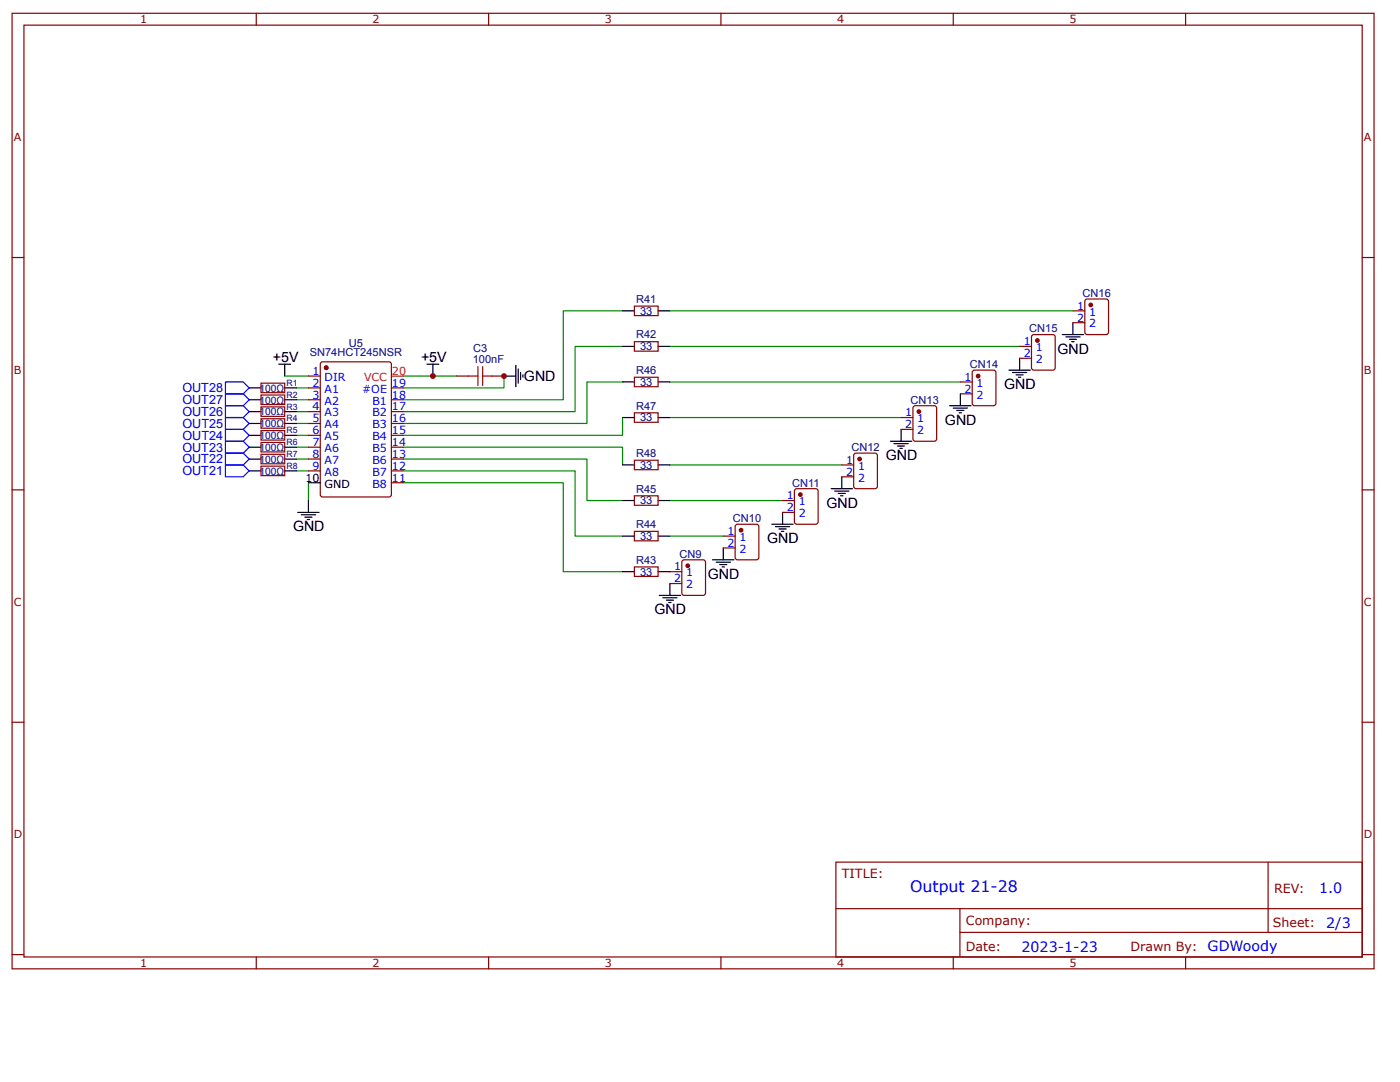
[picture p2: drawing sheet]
<svg xmlns="http://www.w3.org/2000/svg" width="279mm" height="216mm" viewBox="0 0 279 216" stroke-linecap="round" stroke-linejoin="round" font-family="sans-serif">
<g fill="none" stroke="#800" stroke-width=".24">
<path d="M2.4 2.7h271.8v190.6h-271.8zM4.8 5h267.1v186h-267.1zM51.1 2.7v2.3M97.5 2.7v2.3M143.9 2.7v2.3M190.2 2.7v2.3M236.6 2.7v2.3M2.4 51.4h2.4M271.9 51.4h2.3M91.1 75h2.4M98.2 75h2.4M2.4 97.7h2.4"/>
<path d="M271.9 97.7h2.3M136.3 111.8l4-.1 .4 .2 .1 6.4-.2 .4-4.1 .1-.4-.2v-6.4zM2.4 144.1h2.4M271.9 144.1h2.3M166.8 172h105.1v19h-105.1zM253.1 172v14M2.4 190.5h2.4M51.1 191v2.3M97.5 191v2.3M143.9 191v2.3M166.8 181.3h105M190.2 191v2.3"/>
<path d="M191.6 186h80.2M191.6 181.3v9.5M236.6 191v2.3M271.9 190.5h2.3"/>
</g>
<g fill="none" stroke="#080" stroke-width=".24">
<path d="M56.8 75h4.8M59.2 77.4h2.4M59.2 79.8h2.4M80.5 75h10.6M100.6 75v2.4h-20.1M124.2 62h-11.8v17.8h-31.9M124.2 69.1h-9.4v13h-34.3M124.2 76.2h-7.1v8.3h-36.6M133.7 62h80.4M133.7 69.1h69.8M133.7 76.2h58M59.2 82.1h2.4"/>
<path d="M59.2 84.5h2.4M59.2 86.9h2.4M59.2 89.2h2.4M59.2 91.6h2.4M59.2 94h2.4M61.6 96.3v3.6M80.5 89.2h43.7v3.6M80.5 91.6h36.6v8.3h7.1M80.5 94h34.3v13h9.4M80.5 96.3h31.9v17.8h11.8M124.2 83.3v3.6h-43.7M133.7 83.3h46.1"/>
<path d="M133.7 92.8h34.3M133.7 99.9h22.5M133.7 107h10.6"/>
</g>
<g fill="none" stroke="#000" stroke-width=".24">
<path d="M55.6 72.7h2.4M56.8 72.7v2.3M85.2 72.7h2.4M86.4 72.7v2.3M100.6 75h2.4M103 72.9v4.3M103.4 73.6v2.9M103.9 74.3v1.4M104.4 74.8v.5M191.7 78.6v2.4M201.4 73.9h4.2M202.1 74.3h2.8"/>
<path d="M202.8 74.8h1.4M203.3 75.3h.4M203.5 71.5v2.4M212 66.8h4.3M212.7 67.2h2.9M213.4 67.7h1.4M213.9 68.2h.5M214.1 64.4v2.4M61.6 99.9v2.3M165.9 97.5h4.2M166.6 98h2.8M167.3 98.5h1.4"/>
<path d="M167.8 98.9h.4M168 95.1v2.4M177.7 88h4.3M178.4 88.5h2.9M179.1 89h1.4M179.6 89.5h.5M179.8 85.7v2.3M189.5 81h4.3M190.2 81.4h2.9M191 81.9h1.4M191.4 82.4h.5M59.4 102.2h4.3"/>
<path d="M60.1 102.7h2.9M60.8 103.2h1.5M61.3 103.7h.5M131.6 118.8h4.2M132.3 119.3h2.8M133 119.7h1.4M133.7 116.4v2.4M142.2 111.7h4.3M142.9 112.2h2.9M143.6 112.7h1.5M144.1 113.1h.5M144.3 109.3v2.4"/>
<path d="M154 104.6h4.3M154.8 105.1h2.8M155.5 105.6h1.4M155.9 106h.5M156.2 102.2v2.4M133.5 120.2h.4"/>
</g>
<path d="M45 76.2h3.5l1.2 1.2-1.2 1.2h-3.5zM45 78.6h3.5l1.2 1.2-1.2 1.2h-3.5zM45 81h3.5l1.2 1.1-1.2 1.2h-3.5zM45 83.3h3.5l1.2 1.2-1.2 1.2h-3.5zM45 85.7h3.5l1.2 1.2-1.2 1.1h-3.5zM45 88h3.5l1.2 1.2-1.2 1.2h-3.5zM45 90.4h3.5l1.2 1.2-1.2 1.2h-3.5zM45 92.8h3.5l1.2 1.2-1.2 1.1h-3.5z" fill="none" stroke="#00f" stroke-width=".24"/>
<path d="M93.5 75h1.9M95.4 73.1v3.8M96.3 75h1.9M96.3 73.1v3.8" fill="none" stroke="#a00000" stroke-width=".24"/>
<circle cx="137.3" cy="112.9" r=".36" fill="#800"/>
<g fill="none" stroke="#800" stroke-width=".24">
<path d="M133.7 114.1h2.4M133.7 116.4h2.4M146.9 104.7l4.1-.1 .4 .2v6.4l-.2 .4-4 .1-.4-.2-.1-6.4z"/>
<circle cx="137.3" cy="112.9" r=".36"/>
</g>
<circle cx="147.9" cy="105.8" r=".35" fill="#800"/>
<g fill="none" stroke="#800" stroke-width=".24">
<path d="M158.8 97.6l4-.1 .4 .2 .1 6.4-.3 .4-4 .1-.4-.2-.1-6.4zM144.3 107h2.4M144.3 109.3h2.4"/>
<circle cx="147.9" cy="105.8" r=".35"/>
</g>
<circle cx="159.7" cy="98.7" r=".35" fill="#800"/>
<g fill="none" stroke="#800" stroke-width=".24">
<path d="M156.2 99.9h2.3M170.6 90.5l4-.1 .4 .2 .1 6.4-.2 .4-4.1 .1-.4-.2v-6.4zM156.2 102.2h2.3"/>
<circle cx="159.7" cy="98.7" r=".35"/>
</g>
<circle cx="171.6" cy="91.6" r=".35" fill="#800"/>
<g fill="none" stroke="#800" stroke-width=".24">
<path d="M168 92.8h2.4M168 95.1h2.4M182.3 81.2l.4-.2h3.8l.4 .2v6.4l-.2 .4h-4l-.4-.2z"/>
<circle cx="171.6" cy="91.6" r=".35"/>
</g>
<circle cx="183.4" cy="82.1" r=".35" fill="#800"/>
<g fill="none" stroke="#800" stroke-width=".24">
<path d="M194.3 73.9h4l.4 .2 .1 6.4-.3 .4-4 .1-.4-.3-.1-6.4zM179.8 83.3h2.4M179.8 85.7h2.4"/>
<circle cx="183.4" cy="82.1" r=".35"/>
</g>
<circle cx="195.2" cy="75" r=".35" fill="#800"/>
<g fill="none" stroke="#800" stroke-width=".24">
<path d="M191.7 76.2h2.3M191.7 78.6h2.3M205.9 67l.4-.2h3.8l.4 .2 .1 6.4-.2 .4-4.1 .1-.4-.3z"/>
<circle cx="195.2" cy="75" r=".35"/>
</g>
<circle cx="207" cy="67.9" r=".35" fill="#800"/>
<g fill="none" stroke="#800" stroke-width=".24">
<path d="M216.7 59.7h4.1l.4 .2v6.4l-.2 .4-4 .1-.4-.3-.1-6.4zM203.5 69.1h2.4M203.5 71.5h2.4"/>
<circle cx="207" cy="67.9" r=".35"/>
</g>
<circle cx="217.7" cy="60.8" r=".35" fill="#800"/>
<g fill="none" stroke="#800" stroke-width=".24">
<path d="M52.1 76.5h4.7v1.8h-4.7zM52.1 78.8h4.7v1.9h-4.7zM126.6 61.1h4.7v1.9h-4.7zM126.6 68.2h4.7v1.9h-4.7zM126.6 75.3h4.7v1.9h-4.7zM214.1 62h2.4M214.1 64.4h2.4M52.1 81.2h4.7v1.9h-4.7zM52.1 83.6h4.7v1.8h-4.7zM52.1 85.9h4.7v1.9h-4.7zM52.1 88.3h4.7v1.9h-4.7zM52.1 90.7h4.7v1.8h-4.7z"/>
<path d="M52.1 93h4.7v1.9h-4.7zM126.6 98.9h4.7v1.9h-4.7zM126.6 82.4h4.7v1.9h-4.7zM126.6 91.8h4.7v1.9h-4.7zM126.6 113.1h4.7v1.9h-4.7zM126.6 106h4.7v1.9h-4.7z"/>
<circle cx="217.7" cy="60.8" r=".35"/>
</g>
<g fill="none" stroke="#000" stroke-width=".24">
<path d="M49.7 77.4h2.4M49.7 79.8h2.4M56.8 77.4h2.4M56.8 79.8h2.4M124.2 62h2.4M124.2 69.1h2.4M124.2 76.2h2.4M131.3 62h2.4M131.3 69.1h2.4M131.3 76.2h2.4M49.7 82.1h2.4M49.7 84.5h2.4"/>
<path d="M49.7 86.9h2.4M49.7 89.2h2.4M49.7 91.6h2.4M49.7 94h2.4M56.8 82.1h2.4M56.8 84.5h2.4M56.8 86.9h2.4M56.8 89.2h2.4M56.8 91.6h2.4M56.8 94h2.4M124.2 99.9h2.4M124.2 83.3h2.4"/>
<path d="M124.2 92.8h2.4M131.3 99.9h2.4M131.3 83.3h2.4M131.3 92.8h2.4M124.2 114.1h2.4M124.2 107h2.4M131.3 114.1h2.4M131.3 107h2.4"/>
</g>
<circle cx="65.1" cy="73.4" r=".36" fill="#800"/>
<g fill="none" stroke="#800" stroke-width=".24">
<path d="M64.2 72.3l13.4-.1 .4 .2 .1 26.3-.2 .4-13.5 .1-.4-.3-.1-26.2z"/>
<circle cx="65.1" cy="73.4" r=".36"/>
</g>
<circle cx="65.1" cy="73.4" r=".36" fill="#800"/>
<g fill="none" stroke="#800" stroke-width=".24">
<path d="M61.6 75h2.3M61.6 77.4h2.3M61.6 79.8h2.3M78.1 77.4h2.4M78.1 79.8h2.4M61.6 82.1h2.3M61.6 84.5h2.3M61.6 86.9h2.3M61.6 89.2h2.3M61.6 91.6h2.3M61.6 94h2.3M78.1 82.1h2.4"/>
<path d="M78.1 84.5h2.4M78.1 86.9h2.4M78.1 89.2h2.4M78.1 91.6h2.4M78.1 94h2.4M78.1 96.3h2.4"/>
<circle cx="65.1" cy="73.4" r=".36"/>
</g>
<path d="M61.6 96.3h2.3" fill="none" stroke="#000" stroke-width=".24"/>
<path d="M78.1 75h2.4" fill="none" stroke="#f00" stroke-width=".24"/>
<g fill="#c00">
<circle cx="100.6" cy="75" r=".59"/>
<circle cx="86.4" cy="75" r=".59"/>
</g>
<text font-size="3.2" fill="#00f" x="181.6" y="178.1">Output 21-28</text>
<g font-size="2.8">
<text x="211.1" y="70.5">GND</text>
<text x="54.5" y="72.2">+5V</text>
<text x="84" y="72.2">+5V</text>
<text x="104.6" y="76">GND</text>
<text x="200.4" y="77.6">GND</text>
<text x="188.6" y="84.7">GND</text>
<text x="176.8" y="91.8">GND</text>
<text x="164.9" y="101.3">GND</text>
<text x="58.5" y="106">GND</text>
<text x="153.1" y="108.4">GND</text>
<text x="141.3" y="115.5">GND</text>
<text x="130.6" y="122.6">GND</text>
</g>
<g font-size="2.8" fill="#00f">
<text x="263.2" y="178.2">1.0</text>
<text x="264.7" y="185.2">2/3</text>
<text x="203.9" y="189.9">2023-1-23</text>
<text x="241" y="189.8">GDWoody</text>
</g>
<g font-size="2.5" fill="#00f">
<text x="36.4" y="78.3">OUT28</text>
<text x="36.4" y="80.6">OUT27</text>
<text x="36.4" y="83">OUT26</text>
<text x="36.4" y="85.3">OUT25</text>
<text x="36.4" y="87.7">OUT24</text>
<text x="36.4" y="90.1">OUT23</text>
<text x="36.4" y="92.5">OUT22</text>
<text x="36.4" y="94.8">OUT21</text>
</g>
<g font-size="2.5" fill="#800">
<text x="168" y="175.1">TITLE:</text>
<text x="254.3" y="178.2">REV:</text>
<text x="192.8" y="184.6">Company:</text>
<text x="254" y="185">Sheet:</text>
<text x="192.8" y="189.8">Date:</text>
<text x="225.6" y="189.8">Drawn By:</text>
</g>
<g font-size="2.2" fill="#800">
<text x="28" y="4.7">1</text>
<text x="74.3" y="4.7">2</text>
<text x="120.7" y="4.7">3</text>
<text x="167.1" y="4.7">4</text>
<text x="213.4" y="4.7">5</text>
<text x="2.8" y="28.2">A</text>
<text x="272.2" y="28.2">A</text>
<text x="2.8" y="74.6">B</text>
<text x="272.2" y="74.6">B</text>
<text x="2.8" y="120.9">C</text>
<text x="272.2" y="120.9">C</text>
<text x="2.8" y="167.3">D</text>
<text x="272.2" y="167.3">D</text>
<text x="28" y="193">1</text>
<text x="74.3" y="193">2</text>
<text x="120.7" y="193">3</text>
<text x="167.1" y="193">4</text>
<text x="213.4" y="193">5</text>
</g>
<g font-size="2.2" fill="#000080">
<text x="216" y="59.2">CN16</text>
<text x="126.9" y="60.4">R41</text>
<text x="127.7" y="62.8">33</text>
<text x="61.8" y="71.1">SN74HCT245NSR</text>
<text x="69.6" y="69.3">U5</text>
<text x="94.4" y="70.3">C3</text>
<text x="126.9" y="67.5">R42</text>
<text x="127.7" y="69.9">33</text>
<text x="205.4" y="66.3">CN15</text>
<text x="94.4" y="72.4">100nF</text>
<text x="126.9" y="74.6">R46</text>
<text x="127.7" y="77">33</text>
<text x="193.6" y="73.4">CN14</text>
<text x="126.9" y="81.7">R47</text>
<text x="181.7" y="80.5">CN13</text>
<text x="127.7" y="84.1">33</text>
<text x="169.9" y="90">CN12</text>
<text x="126.9" y="91.2">R48</text>
<text x="127.7" y="93.6">33</text>
<text x="126.9" y="98.3">R45</text>
<text x="127.7" y="100.7">33</text>
<text x="158.1" y="97.1">CN11</text>
<text x="126.9" y="105.4">R44</text>
<text x="127.7" y="107.7">33</text>
<text x="146.3" y="104.2">CN10</text>
<text x="126.9" y="112.5">R43</text>
<text x="135.6" y="111.3">CN9</text>
<text x="127.7" y="114.8">33</text>
</g>
<g font-size="2.2" fill="#00f">
<text x="215" y="61.8">1</text>
<text x="215" y="64.2">2</text>
<text x="217.4" y="63">1</text>
<text x="217.4" y="65.3">2</text>
<text x="204.3" y="68.9">1</text>
<text x="204.3" y="71.3">2</text>
<text x="206.7" y="70.1">1</text>
<text x="62.4" y="74.8">1</text>
<text x="62.4" y="77.2">2</text>
<text x="64.8" y="76">DIR</text>
<text x="78.2" y="77.2">19</text>
<text x="192.5" y="76">1</text>
<text x="194.9" y="77.2">1</text>
<text x="206.7" y="72.4">2</text>
<text x="62.4" y="79.5">3</text>
<text x="62.4" y="81.9">4</text>
<text x="64.8" y="78.4">A1</text>
<text x="64.8" y="80.7">A2</text>
<text x="64.8" y="83.1">A3</text>
<text x="72.3" y="78.4">#OE</text>
<text x="74.3" y="83.1">B2</text>
<text x="74.3" y="80.7">B1</text>
<text x="78.2" y="81.9">17</text>
<text x="78.2" y="79.5">18</text>
<text x="180.7" y="83.1">1</text>
<text x="192.5" y="78.4">2</text>
<text x="194.9" y="79.5">2</text>
<text x="62.4" y="84.3">5</text>
<text x="62.4" y="86.6">6</text>
<text x="62.4" y="89">7</text>
<text x="64.8" y="85.4">A4</text>
<text x="64.8" y="87.8">A5</text>
<text x="74.3" y="87.8">B4</text>
<text x="74.3" y="85.4">B3</text>
<text x="78.2" y="89">14</text>
<text x="78.2" y="86.6">15</text>
<text x="78.2" y="84.3">16</text>
<text x="180.7" y="85.4">2</text>
<text x="183.1" y="84.3">1</text>
<text x="183.1" y="86.6">2</text>
<text x="62.4" y="91.4">8</text>
<text x="62.4" y="93.7">9</text>
<text x="64.8" y="90.2">A6</text>
<text x="64.8" y="92.5">A7</text>
<text x="64.8" y="94.9">A8</text>
<text x="74.3" y="94.9">B7</text>
<text x="74.3" y="92.5">B6</text>
<text x="74.3" y="90.2">B5</text>
<text x="78.2" y="93.7">12</text>
<text x="78.2" y="91.4">13</text>
<text x="168.8" y="92.5">1</text>
<text x="168.8" y="94.9">2</text>
<text x="171.2" y="93.7">1</text>
<text x="74.3" y="97.3">B8</text>
<text x="78.2" y="96.1">11</text>
<text x="157" y="99.6">1</text>
<text x="159.4" y="100.8">1</text>
<text x="171.2" y="96.1">2</text>
<text x="145.2" y="106.7">1</text>
<text x="147.6" y="107.9">1</text>
<text x="157" y="102">2</text>
<text x="159.4" y="103.2">2</text>
<text x="134.5" y="113.8">1</text>
<text x="145.2" y="109.1">2</text>
<text x="147.6" y="110.3">2</text>
<text x="134.5" y="116.2">2</text>
<text x="136.9" y="115">1</text>
<text x="136.9" y="117.4">2</text>
</g>
<g font-size="2.2" fill="#f00">
<text x="72.6" y="76">VCC</text>
<text x="78.2" y="74.8">20</text>
</g>
<g font-size="2.2">
<text x="61" y="96.1">10</text>
<text x="64.8" y="97.3">GND</text>
</g>
<g font-size="2" fill="#000080">
<text x="51.8" y="78.2">100Ω</text>
<text x="51.8" y="80.5">100Ω</text>
<text x="51.8" y="82.9">100Ω</text>
<text x="51.8" y="85.3">100Ω</text>
<text x="51.8" y="87.6">100Ω</text>
<text x="51.8" y="90">100Ω</text>
<text x="51.8" y="92.4">100Ω</text>
<text x="51.8" y="94.7">100Ω</text>
</g>
<g font-size="1.7" fill="#000080">
<text x="57.2" y="77">R1</text>
<text x="57.2" y="79.3">R2</text>
<text x="57.2" y="81.7">R3</text>
<text x="57.2" y="84.1">R4</text>
<text x="57.2" y="86.4">R5</text>
<text x="57.2" y="88.8">R6</text>
<text x="57.2" y="91.2">R7</text>
<text x="57.2" y="93.5">R8</text>
</g>
</svg>
